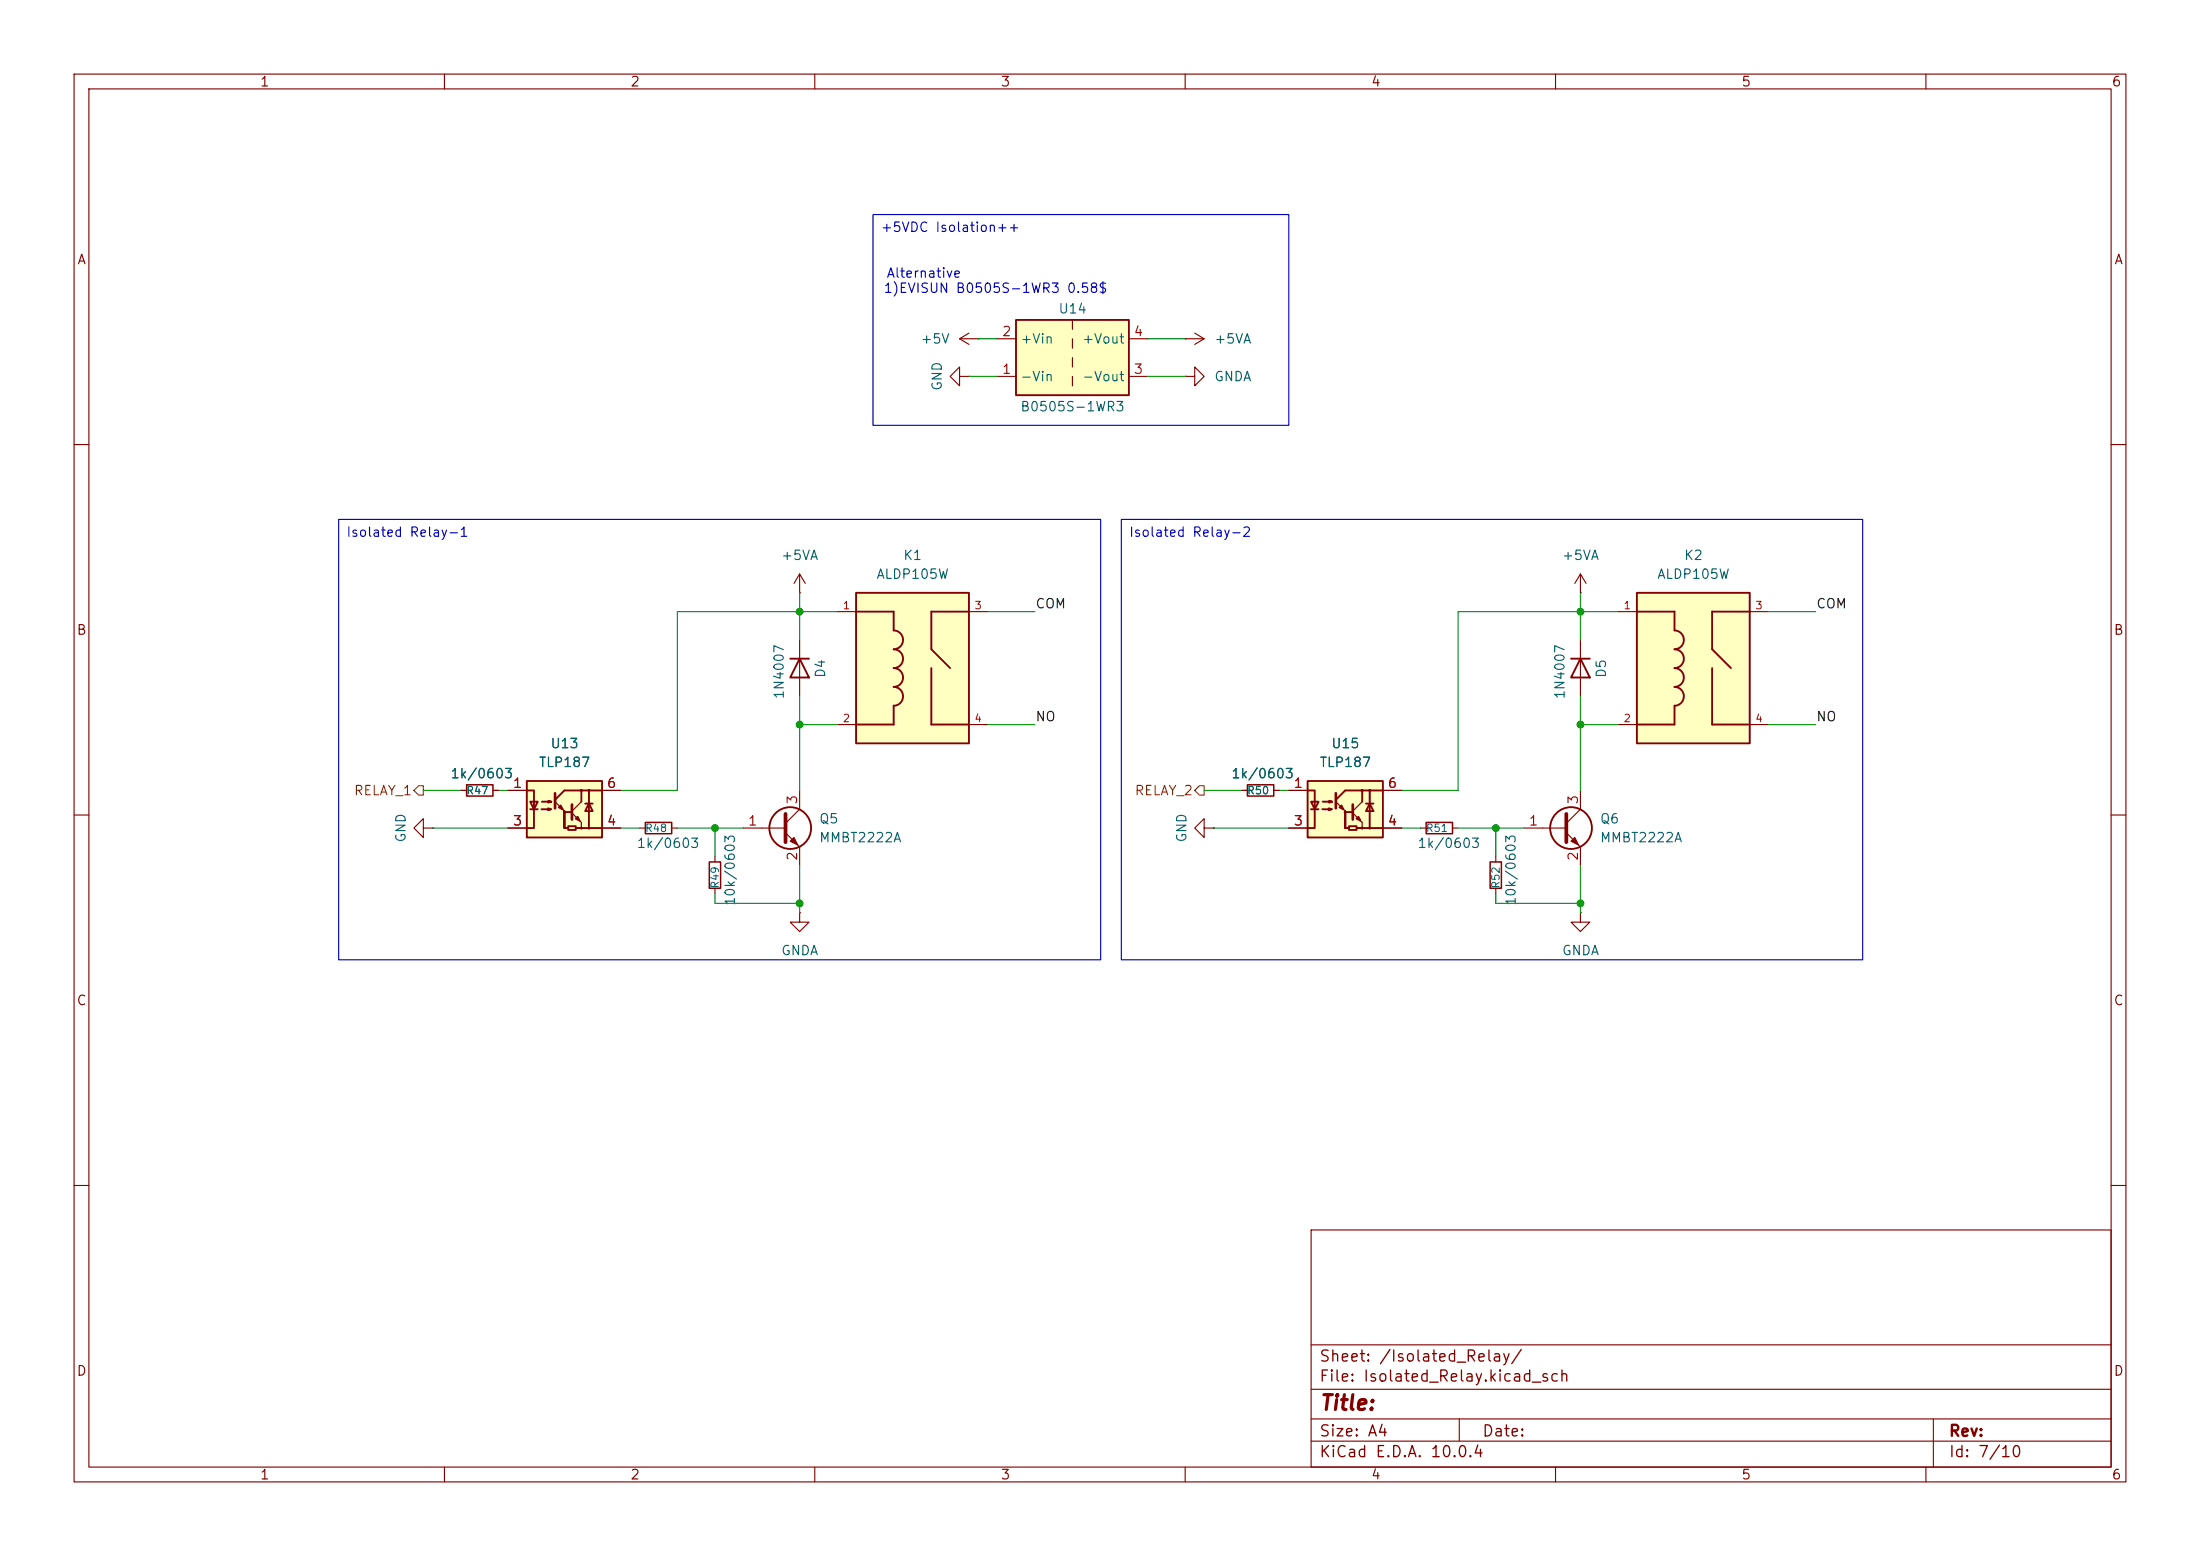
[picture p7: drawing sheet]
<svg xmlns="http://www.w3.org/2000/svg" width="297mm" height="210mm" viewBox="0 0 297 210" stroke-linecap="round" stroke-linejoin="round" font-family="sans-serif">
<g fill="none" stroke="#840000" stroke-width=".15">
<path d="M10 10h277v190h-277zM12 12h273v186h-273zM60 10v2M110 10v2M160 10v2M210 10v2M260 10v2M160 50.8h1.3v-1.3l1.3 1.3-1.3 1.3v-1.3M160 50.8h.1M10 60h2M107.9 77.5v2.5M107.9 77.5l-.7 1.2"/>
<path d="M107.9 77.5l.8 1.2M285 60h2M107.9 80h.1M107.9 86.4v7.6M10 110h2M86.4 111.8h.7M90.7 111.8h.7M285 110h2M10 160h2M177 166h108v32h-108zM285 160h2M60 198v2"/>
<path d="M110 198v2M160 198v2M177 194.5h108M177 191.5h108M177 187.5h108M177 181.5h108M197 191.5v3M210 198v2M260 198v2M261 191.5v6.5"/>
</g>
<path d="M106.7 88.9h2.5M107.9 88.9l1.3 2.5h-2.5z" fill="none" stroke="#840000" stroke-width=".25"/>
<path d="M87.1 111h3.6v1.5h-3.6z" fill="none" stroke="#840000" stroke-width=".2"/>
<path d="M115.6 80h15.2v20.3h-15.2z" fill="#ffffc2"/>
<path d="M115.6 80h15.2v20.3h-15.2zM115.6 82.6h5v2.5a1.27 1.27 0 0 1 1.3 1.3 1.27 1.27 0 0 1-1.3 1.2 1.27 1.27 0 0 1 1.3 1.3 1.27 1.27 0 0 1-1.3 1.3 1.27 1.27 0 0 1 1.3 1.2 1.27 1.27 0 0 1-1.3 1.3 1.27 1.27 0 0 1 1.3 1.3 1.27 1.27 0 0 1-1.3 1.3v2.5h-5M125.7 90.2v7.6h5.1M130.8 82.6h-5.1v5l2.6 2.6" fill="none" stroke="#840000" stroke-width=".25"/>
<path d="M113 82.6h2.6M113 97.8h2.6M130.8 82.6h2.5M130.8 97.8h2.5M201.9 115.6v.7M201.9 119.9v.8" fill="none" stroke="#840000" stroke-width=".15"/>
<path d="M201.2 116.3h1.5v3.6h-1.5z" fill="none" stroke="#840000" stroke-width=".2"/>
<path d="M221 80h15.2v20.3h-15.2z" fill="#ffffc2"/>
<path d="M221 80h15.2v20.3h-15.2zM221 82.6h5.1v2.5a1.27 1.27 0 0 1 1.2 1.3 1.27 1.27 0 0 1-1.2 1.2 1.27 1.27 0 0 1 1.2 1.3 1.27 1.27 0 0 1-1.2 1.3 1.27 1.27 0 0 1 1.2 1.2 1.27 1.27 0 0 1-1.2 1.3 1.27 1.27 0 0 1 1.2 1.3 1.27 1.27 0 0 1-1.2 1.3v2.5h-5.1M231.1 90.2v7.6h5.1M236.2 82.6h-5.1v5l2.6 2.6" fill="none" stroke="#840000" stroke-width=".25"/>
<path d="M160 45.7h.1M160 45.7h2.6M161.3 45l1.3 .7M162.6 45.7l-1.3 .8M213.4 77.5l-.8 1.2M213.4 77.5l.7 1.2M213.4 77.5v2.5M213.4 80h.1M218.4 82.6h2.6M218.4 97.8h2.6M236.2 82.6h2.6M236.2 97.8h2.6" fill="none" stroke="#840000" stroke-width=".15"/>
<path d="M137.2 43.2h15.2v10.1h-15.2z" fill="#ffffc2"/>
<g fill="none" stroke="#840000" stroke-width=".25">
<path d="M137.2 43.2h15.2v10.1h-15.2zM212.1 88.9h2.5M213.4 88.9l1.2 2.5h-2.5z"/>
<circle cx="106.7" cy="111.8" r="2.82"/>
<circle cx="212.1" cy="111.8" r="2.82"/>
</g>
<g fill="none" stroke="#840000" stroke-width=".15">
<path d="M129.5 50.8v-1.3l-1.2 1.3 1.2 1.3v-1.3h1.3M129.5 45.7h2.6M129.5 45.7l1.3 .8M130.8 50.8h.1M130.8 45l-1.3 .7M132.1 45.7h.1M134.6 50.8h2.6M134.6 45.7h2.6M144.8 43.2v1.3M144.8 45.7v1.3M144.8 48.3v1.2M144.8 50.8v1.3"/>
<path d="M152.4 50.8h2.5M152.4 45.7h2.5M213.4 86.4v7.6M62.2 106.7h.8M66.5 106.7h.8M96.5 115.6v.7M96.5 119.9v.8M100.3 111.8h5.7M106 112.4l1.9 1.9v2.5M107.9 106.7v2.5l-1.9 1.9M162.6 111.8v-1.3l-1.3 1.3 1.3 1.2v-1.2h1.2M163.8 111.8h.1"/>
<path d="M205.7 111.8h5.8M211.5 112.4l1.9 1.9v2.5M213.4 106.7v2.5l-1.9 1.9M107.9 123.2v1.3h1.3l-1.3 1.2-1.2-1.2h1.2M107.9 123.2h.1M213.4 123.2v1.3h1.2l-1.2 1.2-1.3-1.2h1.3M213.4 123.2h.1"/>
</g>
<path d="M106 109.9v3.8M211.5 109.9v3.8" fill="none" stroke="#840000" stroke-width=".51"/>
<g fill="#840000" stroke="#840000" stroke-width=".15">
<path d="M212.1 113.5l.5-.5 .5 1z"/>
<path d="M107.2 113l.5 1-1-.5z"/>
</g>
<path d="M63 105.9h3.5v1.5h-3.5zM95.8 116.3h1.5v3.6h-1.5z" fill="none" stroke="#840000" stroke-width=".2"/>
<path d="M71.1 105.4h10.2v7.6h-10.2z" fill="#ffffc2"/>
<g fill="none" stroke="#840000" stroke-width=".25">
<path d="M71.1 105.4h10.2v7.6h-10.2zM71.1 106.7h1v5.1h-1M71.6 108.2h1l-.5 1zM71.6 109.2h1M73.1 109.2h1.3l-.4 .1v-.2l.4 .1M73.2 108.2h1.2l-.4 .1v-.2l.4 .1M75.4 109l.3-.3 .2 .5zM76.2 109.5v2.3zM76.2 109.6h1M76.7 111.5h1v.5h-1zM77.7 110.5l.3-.3 .2 .5zM78.5 106.7v1.5"/>
<path d="M78.5 111.8h2.8M79 108.5h1M79.5 108.5l.5 1h-1zM79.5 106.7v5.1M81.3 106.7h-5.1l-1.3 1.3"/>
</g>
<path d="M74.9 107.1v2M77.2 108.6v2" fill="none" stroke="#840000" stroke-width=".36"/>
<g fill="none" stroke="#840000" stroke-width=".15">
<path d="M57.1 111.8v-1.3l-1.2 1.3 1.2 1.2v-1.2h1.3M58.4 111.8h.1M68.6 106.7h2.5M68.6 111.8h2.5M74.9 108.2l1.3 1.3M76.2 111.8h.5zM77.2 109.7l1.3 1.3v.8M77.7 111.8h.8zM78.5 108.2l-1.3 1.3M79.5 106.7v1.9M81.3 106.7h2.5M81.3 111.8h2.5"/>
<path d="M191.8 111.8h.7M196.1 111.8h.7"/>
<circle cx="76.2" cy="109.6" r=".13"/>
<circle cx="78.5" cy="106.7" r=".13"/>
<circle cx="78.5" cy="111.8" r=".13"/>
<circle cx="79.5" cy="106.7" r=".13"/>
<circle cx="79.5" cy="111.8" r=".13"/>
</g>
<path d="M192.5 111h3.6v1.5h-3.6z" fill="none" stroke="#840000" stroke-width=".2"/>
<path d="M176.5 105.4h10.2v7.6h-10.2z" fill="#ffffc2"/>
<g fill="none" stroke="#840000" stroke-width=".25">
<path d="M176.5 105.4h10.2v7.6h-10.2zM176.5 106.7h1v5.1h-1M177 108.2h1l-.5 1zM177 109.2h1M178.5 109.2h1.3l-.4 .1v-.2l.4 .1M178.6 108.2h1.2l-.3 .1v-.2l.3 .1M180.8 109l.3-.3 .3 .5zM181.6 109.5v2.3zM181.6 109.6h1M182.1 111.5h1v.5h-1zM183.1 110.5l.3-.3 .2 .5zM183.9 106.7v1.5"/>
<path d="M183.9 111.8h2.8M184.4 108.5h1M184.9 108.5l.5 1h-1zM184.9 106.7v5.1M186.7 106.7h-5.1l-1.3 1.3"/>
</g>
<path d="M180.3 107.1v2M182.6 108.6v2" fill="none" stroke="#840000" stroke-width=".36"/>
<g fill="none" stroke="#840000" stroke-width=".15">
<path d="M62.2 106.7h.8M66.5 106.7h.8M68.6 106.7h2.5M68.6 111.8h2.5M81.3 106.7h2.5M81.3 111.8h2.5M167.6 106.7h.8M172 106.7h.7M174 106.7h2.5M174 111.8h2.5M180.3 108.2l1.3 1.3M181.6 111.8h.5z"/>
<path d="M182.6 109.7l1.3 1.3v.8M183.1 111.8h.8zM183.9 108.2l-1.3 1.3M184.9 106.7v1.9M186.7 106.7h2.5M186.7 111.8h2.5"/>
<circle cx="181.6" cy="109.6" r=".13"/>
<circle cx="183.9" cy="111.8" r=".13"/>
<circle cx="183.9" cy="106.7" r=".13"/>
<circle cx="184.9" cy="106.7" r=".13"/>
<circle cx="184.9" cy="111.8" r=".13"/>
</g>
<path d="M168.4 105.9h3.6v1.5h-3.6z" fill="none" stroke="#840000" stroke-width=".2"/>
<path d="M56.5 106h.6v1.3h-.6l-.6-.6zM161.9 106h.7v1.3h-.7l-.6-.6z" fill="none" stroke="#725600" stroke-width=".15"/>
<g fill="none" stroke="#009600" stroke-width=".15">
<path d="M130.8 50.8h3.8M132.1 45.7h2.5M154.9 45.7h5.1M154.9 50.8h5.1M107.9 97.8h5.1M107.9 80v6.4M107.9 94v12.7M113 82.6h-21.6v24.1h-7.6M133.3 97.8h6.4M133.3 82.6h6.4M213.4 97.8h5M213.4 80v6.4"/>
<path d="M213.4 94v12.7M218.4 82.6h-21.6v24.1h-7.6M238.8 97.8h6.3M238.8 82.6h6.3M57.1 106.7h5.1M58.4 111.8h10.2M67.3 106.7h1.3M83.8 111.8h2.6M91.4 111.8h8.9M96.5 111.8v3.8M107.9 116.8v6.4M162.6 106.7h5"/>
<path d="M163.8 111.8h10.2M172.7 106.7h1.3M189.2 111.8h2.6M196.8 111.8h8.9M201.9 111.8v3.8M213.4 116.8v6.4M96.5 120.7v1.2h11.4M201.9 120.7v1.2h11.5"/>
</g>
<path d="M117.9 29h56.1v28.4h-56.1zM45.7 70.1h102.9v59.4h-102.9zM151.4 70.1h100.1v59.4h-100.1z" fill="none" stroke="#0000c2" stroke-width=".15"/>
<g fill="#009600" stroke="#009600" stroke-width=".14">
<circle cx="107.9" cy="97.8" r=".46"/>
<circle cx="107.9" cy="82.6" r=".46"/>
<circle cx="213.4" cy="121.9" r=".46"/>
<circle cx="201.9" cy="111.8" r=".46"/>
<circle cx="213.4" cy="82.6" r=".46"/>
<circle cx="213.4" cy="97.8" r=".46"/>
<circle cx="96.5" cy="111.8" r=".46"/>
<circle cx="107.9" cy="121.9" r=".46"/>
</g>
<text font-size="2" fill="#840000" x="178" y="190.8">Title:</text>
<g font-size="1.5" fill="#840000">
<text x="178" y="184.2">Sheet: /Isolated_Relay/</text>
<text x="178" y="186.9">File: Isolated_Relay.kicad_sch</text>
<text x="178" y="197.1">KiCad E.D.A. 10.0.4</text>
<text x="178" y="194.3">Size: A4</text>
<text x="200" y="194.3">Date:</text>
<text x="263" y="194.3">Rev:</text>
<text x="263" y="197.1">Id: 7/10</text>
</g>
<g font-size="1.3" fill="#840000">
<text x="35" y="12">1</text>
<text x="85" y="12">2</text>
<text x="135" y="12">3</text>
<text x="185" y="12">4</text>
<text x="235" y="12">5</text>
<text x="285" y="12">6</text>
<text x="10.3" y="36">A</text>
<text x="285.3" y="36">A</text>
<text x="10.3" y="86">B</text>
<text x="285.3" y="86">B</text>
<text x="10.3" y="136">C</text>
<text x="285.3" y="136">C</text>
<text x="10.3" y="186">D</text>
<text x="285.3" y="186">D</text>
<text x="35" y="200">1</text>
<text x="85" y="200">2</text>
<text x="135" y="200">3</text>
<text x="185" y="200">4</text>
<text x="235" y="200">5</text>
<text x="285" y="200">6</text>
</g>
<g font-size="1.3" fill="#0000c2">
<text x="118.8" y="31.6">+5VDC Isolation++</text>
<text x="119.2" y="39.9">1)EVISUN B0505S-1WR3 0.58$</text>
<text x="119.6" y="37.8">Alternative</text>
<text x="46.7" y="72.8">Isolated Relay-1</text>
<text x="152.3" y="72.8">Isolated Relay-2</text>
</g>
<g font-size="1.3" fill="#006464">
<text x="124.2" y="46.7">+5V</text>
<text x="137.7" y="46.7">+Vin</text>
<text x="142.8" y="42.6">U14</text>
<text x="146" y="46.7">+Vout</text>
<text x="163.8" y="46.7">+5VA</text>
<text x="127.5" y="52.8" transform="rotate(-90 127.5 52.8)">GND</text>
<text x="137.7" y="51.8">-Vin</text>
<text x="146" y="51.8">-Vout</text>
<text x="163.8" y="51.8">GNDA</text>
<text x="137.7" y="55.8">B0505S-1WR3</text>
<text x="105.4" y="75.9">+5VA</text>
<text x="121.8" y="75.9">K1</text>
<text x="210.8" y="75.9">+5VA</text>
<text x="227.3" y="75.9">K2</text>
<text x="118.2" y="78.4">ALDP105W</text>
<text x="223.6" y="78.4">ALDP105W</text>
<text x="106.1" y="94.5" transform="rotate(-90 106.1 94.5)">1N4007</text>
<text x="111.7" y="91.6" transform="rotate(-90 111.7 91.6)">D4</text>
<text x="211.5" y="94.5" transform="rotate(-90 211.5 94.5)">1N4007</text>
<text x="217.1" y="91.6" transform="rotate(-90 217.1 91.6)">D5</text>
<text x="74.2" y="101.3">U13</text>
<text x="179.6" y="101.3">U15</text>
<text x="60.7" y="105.4">1k/0603</text>
<text x="72.7" y="103.8">TLP187</text>
<text x="166.1" y="105.4">1k/0603</text>
<text x="178.1" y="103.8">TLP187</text>
<text x="55.1" y="113.8" transform="rotate(-90 55.1 113.8)">GND</text>
<text x="110.5" y="111.5">Q5</text>
<text x="160.5" y="113.8" transform="rotate(-90 160.5 113.8)">GND</text>
<text x="215.9" y="111.5">Q6</text>
<text x="85.9" y="114.8">1k/0603</text>
<text x="110.5" y="114">MMBT2222A</text>
<text x="191.3" y="114.8">1k/0603</text>
<text x="215.9" y="114">MMBT2222A</text>
<text x="99.5" y="122.4" transform="rotate(-90 99.5 122.4)">10k/0603</text>
<text x="204.9" y="122.4" transform="rotate(-90 204.9 122.4)">10k/0603</text>
<text x="105.4" y="129.2">GNDA</text>
<text x="210.8" y="129.2">GNDA</text>
</g>
<g font-size="1.3" fill="#a90000">
<text x="135.2" y="45.7">2</text>
<text x="153" y="45.7">4</text>
<text x="135.2" y="50.8">1</text>
<text x="153" y="50.8">3</text>
<text x="69.1" y="106.7">1</text>
<text x="81.8" y="106.7">6</text>
<text x="174.6" y="106.7">1</text>
<text x="187.3" y="106.7">6</text>
<text x="69.1" y="111.7">3</text>
<text x="81.8" y="111.7">4</text>
<text x="100.9" y="111.7">1</text>
<text x="107.9" y="108.7" transform="rotate(-90 107.9 108.7)">3</text>
<text x="174.6" y="111.7">3</text>
<text x="187.3" y="111.7">4</text>
<text x="206.3" y="111.7">1</text>
<text x="213.3" y="108.7" transform="rotate(-90 213.3 108.7)">3</text>
<text x="107.9" y="116.3" transform="rotate(-90 107.9 116.3)">2</text>
<text x="213.3" y="116.3" transform="rotate(-90 213.3 116.3)">2</text>
</g>
<g font-size="1.3" fill="#0f0f0f">
<text x="139.7" y="82.4">COM</text>
<text x="245.1" y="82.4">COM</text>
<text x="139.7" y="97.7">NO</text>
<text x="245.1" y="97.7">NO</text>
</g>
<g font-size="1.3" fill="#725600">
<text x="47.7" y="107.7">RELAY_1</text>
<text x="153.1" y="107.7">RELAY_2</text>
</g>
<g font-size="1" fill="#a90000">
<text x="113.7" y="82.5">1</text>
<text x="131.5" y="82.5">3</text>
<text x="219.1" y="82.5">1</text>
<text x="236.9" y="82.5">3</text>
<text x="113.7" y="97.7">2</text>
<text x="131.5" y="97.7">4</text>
<text x="219.1" y="97.7">2</text>
<text x="236.9" y="97.7">4</text>
</g>
<g font-size="1" fill="#006464">
<text x="62.9" y="107.5">R47</text>
<text x="168.3" y="107.5">R50</text>
<text x="87" y="112.5">R48</text>
<text x="192.4" y="112.5">R51</text>
<text x="97.3" y="120" transform="rotate(-90 97.3 120)">R49</text>
<text x="202.7" y="120" transform="rotate(-90 202.7 120)">R52</text>
</g>
</svg>
